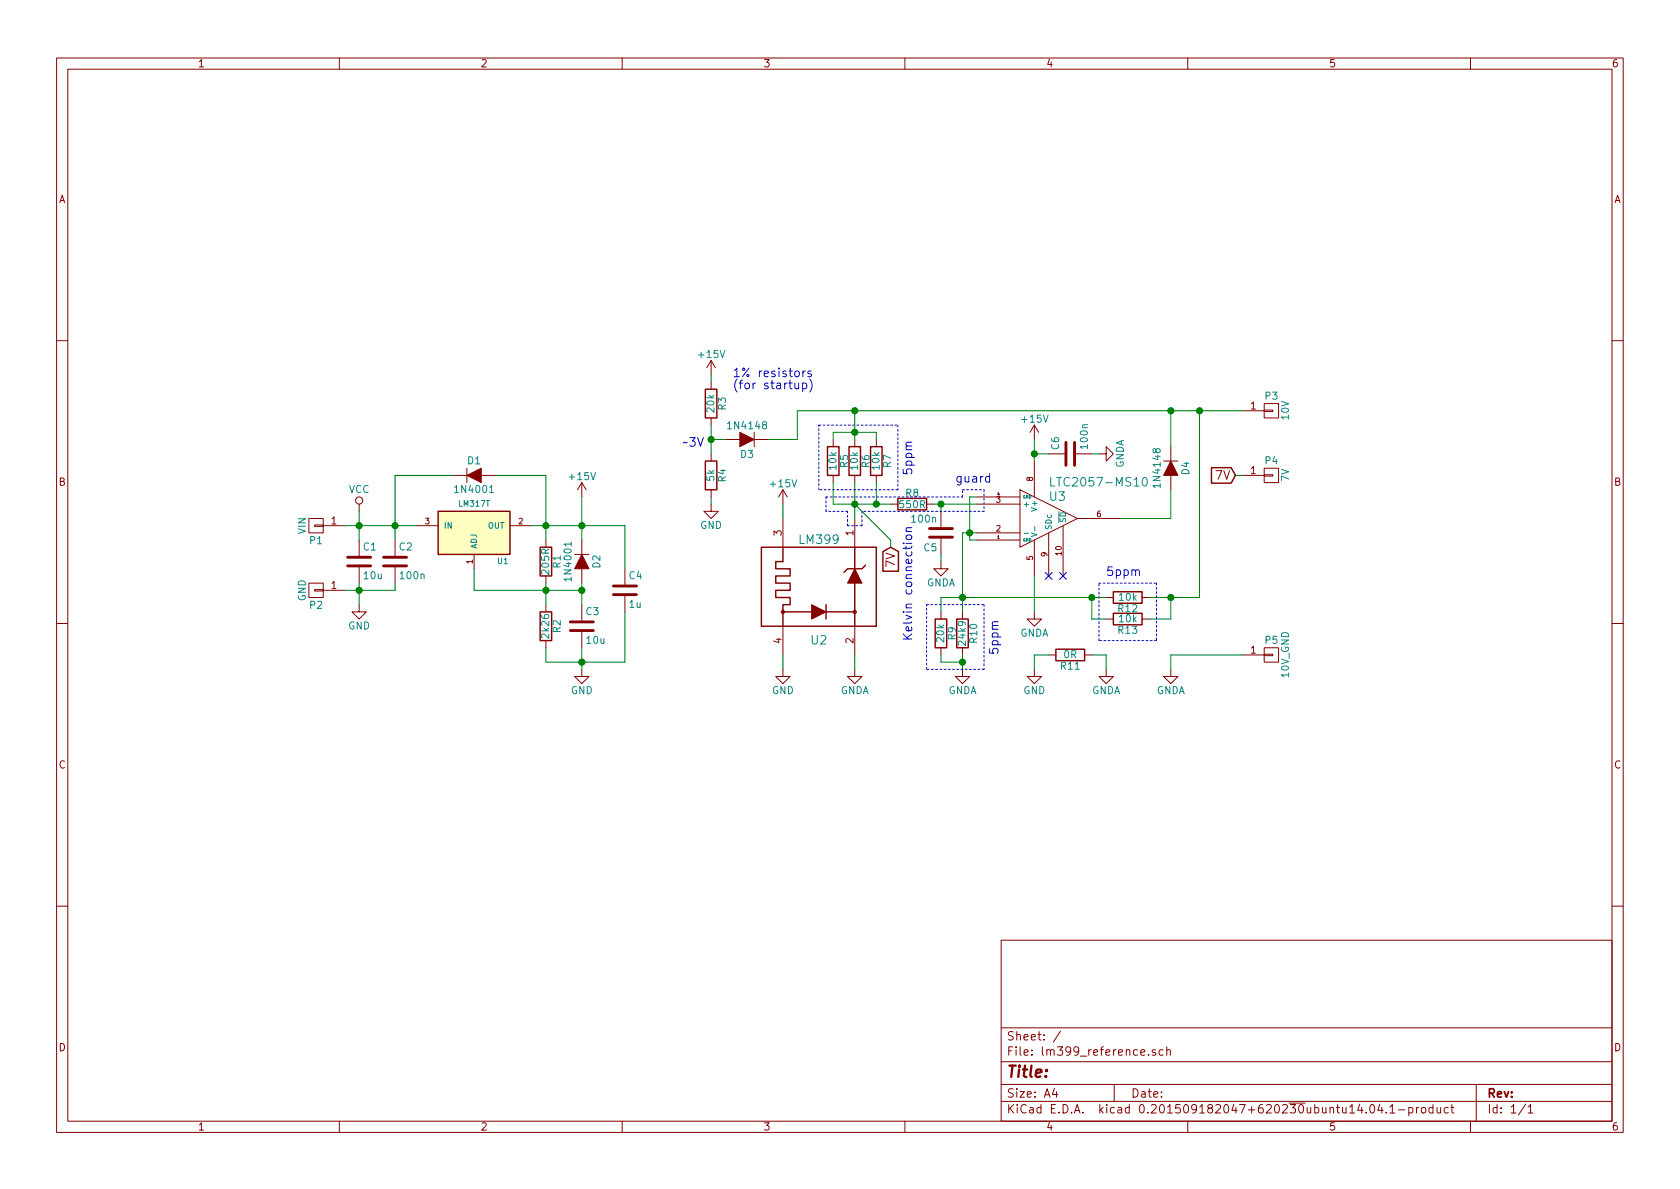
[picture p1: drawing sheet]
EESchema Schematic File Version 2
LIBS:power
LIBS:device
LIBS:transistors
LIBS:conn
LIBS:linear
LIBS:regul
LIBS:74xx
LIBS:cmos4000
LIBS:adc-dac
LIBS:memory
LIBS:xilinx
LIBS:microcontrollers
LIBS:dsp
LIBS:microchip
LIBS:analog_switches
LIBS:motorola
LIBS:texas
LIBS:intel
LIBS:audio
LIBS:interface
LIBS:digital-audio
LIBS:philips
LIBS:display
LIBS:cypress
LIBS:siliconi
LIBS:opto
LIBS:atmel
LIBS:contrib
LIBS:valves
LIBS:amps
LIBS:connector
LIBS:crystal_smd
LIBS:documentation
LIBS:ic
LIBS:misc
LIBS:mixed-signal
LIBS:powersyms
LIBS:rf
LIBS:uni
LIBS:vreg
LIBS:µcontroller
LIBS:lm399_reference-cache
EELAYER 25 0
EELAYER END
$Descr A4 11693 8268
encoding utf-8
Sheet 1 1
Title ""
Date ""
Rev ""
Comp ""
Comment1 ""
Comment2 ""
Comment3 ""
Comment4 ""
$EndDescr
$Comp
L LTC2057-MS10 U3
U 1 1
P 7300 3600
F 0 "U3" H 7300 3750 60  0000 L CNN
F 1 "LTC2057-MS10" H 7300 3850 60  0000 L CNN
F 2 "smd:MSOP-10" H 7300 3600 60  0001 C CNN
F 3 "" H 7300 3600 60  0000 C CNN
	1    7300 3600
	1    0    0    -1  
$EndComp
$Comp
L R R6
U 1 1
P 5950 3200
F 0 "R6" V 6030 3200 50  0000 C CNN
F 1 "10k" V 5950 3200 50  0000 C CNN
F 2 "Resistors_ThroughHole:Resistor_Horizontal_RM20mm" V 5880 3200 30  0001 C CNN
F 3 "" H 5950 3200 30  0000 C CNN
	1    5950 3200
	1    0    0    -1  
$EndComp
$Comp
L R R5
U 1 1
P 5800 3200
F 0 "R5" V 5880 3200 50  0000 C CNN
F 1 "10k" V 5800 3200 50  0000 C CNN
F 2 "Resistors_ThroughHole:Resistor_Horizontal_RM20mm" V 5730 3200 30  0001 C CNN
F 3 "" H 5800 3200 30  0000 C CNN
	1    5800 3200
	1    0    0    -1  
$EndComp
$Comp
L R R7
U 1 1
P 6100 3200
F 0 "R7" V 6180 3200 50  0000 C CNN
F 1 "10k" V 6100 3200 50  0000 C CNN
F 2 "Resistors_ThroughHole:Resistor_Horizontal_RM20mm" V 6030 3200 30  0001 C CNN
F 3 "" H 6100 3200 30  0000 C CNN
	1    6100 3200
	1    0    0    -1  
$EndComp
$Comp
L D D4
U 1 1
P 8150 3250
F 0 "D4" H 8150 3350 50  0000 C CNN
F 1 "1N4148" H 8150 3150 50  0000 C CNN
F 2 "Diodes_ThroughHole:Diode_DO-41_SOD81_Horizontal_RM10" H 8150 3250 60  0001 C CNN
F 3 "" H 8150 3250 60  0000 C CNN
	1    8150 3250
	0    1    1    0   
$EndComp
$Comp
L C C6
U 1 1
P 7450 3150
F 0 "C6" H 7475 3250 50  0000 L CNN
F 1 "100n" H 7475 3050 50  0000 L CNN
F 2 "Capacitors_SMD:C_0603" H 7488 3000 30  0001 C CNN
F 3 "" H 7450 3150 60  0000 C CNN
	1    7450 3150
	0    -1   -1   0   
$EndComp
$Comp
L +15V #PWR01
U 1 1
P 7200 3050
F 0 "#PWR01" H 7200 2900 50  0001 C CNN
F 1 "+15V" H 7200 3190 50  0000 C CNN
F 2 "" H 7200 3050 60  0000 C CNN
F 3 "" H 7200 3050 60  0000 C CNN
	1    7200 3050
	1    0    0    -1  
$EndComp
$Comp
L +15V #PWR03
U 1 1
P 5450 3500
F 0 "#PWR03" H 5450 3350 50  0001 C CNN
F 1 "+15V" H 5450 3640 50  0000 C CNN
F 2 "" H 5450 3500 60  0000 C CNN
F 3 "" H 5450 3500 60  0000 C CNN
	1    5450 3500
	1    0    0    -1  
$EndComp
$Comp
L GND #PWR04
U 1 1
P 5450 4650
F 0 "#PWR04" H 5450 4400 50  0001 C CNN
F 1 "GND" H 5450 4500 50  0000 C CNN
F 2 "" H 5450 4650 60  0000 C CNN
F 3 "" H 5450 4650 60  0000 C CNN
	1    5450 4650
	1    0    0    -1  
$EndComp
$Comp
L GNDA #PWR05
U 1 1
P 5950 4650
F 0 "#PWR05" H 5950 4400 50  0001 C CNN
F 1 "GNDA" H 5950 4500 50  0000 C CNN
F 2 "" H 5950 4650 60  0000 C CNN
F 3 "" H 5950 4650 60  0000 C CNN
	1    5950 4650
	1    0    0    -1  
$EndComp
$Comp
L GND #PWR06
U 1 1
P 7200 4650
F 0 "#PWR06" H 7200 4400 50  0001 C CNN
F 1 "GND" H 7200 4500 50  0000 C CNN
F 2 "" H 7200 4650 60  0000 C CNN
F 3 "" H 7200 4650 60  0000 C CNN
	1    7200 4650
	1    0    0    -1  
$EndComp
$Comp
L GNDA #PWR07
U 1 1
P 7700 4650
F 0 "#PWR07" H 7700 4400 50  0001 C CNN
F 1 "GNDA" H 7700 4500 50  0000 C CNN
F 2 "" H 7700 4650 60  0000 C CNN
F 3 "" H 7700 4650 60  0000 C CNN
	1    7700 4650
	1    0    0    -1  
$EndComp
$Comp
L R R11
U 1 1
P 7450 4550
F 0 "R11" V 7530 4550 50  0000 C CNN
F 1 "0R" V 7450 4550 50  0000 C CNN
F 2 "Capacitors_SMD:C_0201" V 7380 4550 30  0001 C CNN
F 3 "" H 7450 4550 30  0000 C CNN
	1    7450 4550
	0    1    1    0   
$EndComp
$Comp
L R R10
U 1 1
P 6700 4400
F 0 "R10" V 6780 4400 50  0000 C CNN
F 1 "24k9" V 6700 4400 50  0000 C CNN
F 2 "Resistors_ThroughHole:Resistor_Horizontal_RM20mm" V 6630 4400 30  0001 C CNN
F 3 "" H 6700 4400 30  0000 C CNN
	1    6700 4400
	1    0    0    -1  
$EndComp
$Comp
L R R13
U 1 1
P 7850 4300
F 0 "R13" V 7930 4300 50  0000 C CNN
F 1 "10k" V 7850 4300 50  0000 C CNN
F 2 "Resistors_ThroughHole:Resistor_Horizontal_RM20mm" V 7780 4300 30  0001 C CNN
F 3 "" H 7850 4300 30  0000 C CNN
	1    7850 4300
	0    1    1    0   
$EndComp
$Comp
L R R12
U 1 1
P 7850 4150
F 0 "R12" V 7930 4150 50  0000 C CNN
F 1 "10k" V 7850 4150 50  0000 C CNN
F 2 "Resistors_ThroughHole:Resistor_Horizontal_RM20mm" V 7780 4150 30  0001 C CNN
F 3 "" H 7850 4150 30  0000 C CNN
	1    7850 4150
	0    1    1    0   
$EndComp
$Comp
L R R9
U 1 1
P 6550 4400
F 0 "R9" V 6630 4400 50  0000 C CNN
F 1 "20k" V 6550 4400 50  0000 C CNN
F 2 "Resistors_ThroughHole:Resistor_Horizontal_RM20mm" V 6480 4400 30  0001 C CNN
F 3 "" H 6550 4400 30  0000 C CNN
	1    6550 4400
	1    0    0    -1  
$EndComp
$Comp
L GNDA #PWR08
U 1 1
P 6700 4650
F 0 "#PWR08" H 6700 4400 50  0001 C CNN
F 1 "GNDA" H 6700 4500 50  0000 C CNN
F 2 "" H 6700 4650 60  0000 C CNN
F 3 "" H 6700 4650 60  0000 C CNN
	1    6700 4650
	1    0    0    -1  
$EndComp
NoConn ~ 7300 4000
NoConn ~ 7400 4000
$Comp
L R R3
U 1 1
P 4950 2800
F 0 "R3" V 5030 2800 50  0000 C CNN
F 1 "20k" V 4950 2800 50  0000 C CNN
F 2 "Resistors_ThroughHole:Resistor_Horizontal_RM20mm" V 4880 2800 30  0001 C CNN
F 3 "" H 4950 2800 30  0000 C CNN
	1    4950 2800
	1    0    0    -1  
$EndComp
$Comp
L R R4
U 1 1
P 4950 3300
F 0 "R4" V 5030 3300 50  0000 C CNN
F 1 "5k" V 4950 3300 50  0000 C CNN
F 2 "Resistors_ThroughHole:Resistor_Horizontal_RM20mm" V 4880 3300 30  0001 C CNN
F 3 "" H 4950 3300 30  0000 C CNN
	1    4950 3300
	1    0    0    -1  
$EndComp
$Comp
L D D3
U 1 1
P 5200 3050
F 0 "D3" H 5200 3150 50  0000 C CNN
F 1 "1N4148" H 5200 2950 50  0000 C CNN
F 2 "Diodes_ThroughHole:Diode_DO-41_SOD81_Horizontal_RM10" H 5200 3050 60  0001 C CNN
F 3 "" H 5200 3050 60  0000 C CNN
	1    5200 3050
	-1   0    0    1   
$EndComp
$Comp
L GND #PWR09
U 1 1
P 4950 3500
F 0 "#PWR09" H 4950 3250 50  0001 C CNN
F 1 "GND" H 4950 3350 50  0000 C CNN
F 2 "" H 4950 3500 60  0000 C CNN
F 3 "" H 4950 3500 60  0000 C CNN
	1    4950 3500
	1    0    0    -1  
$EndComp
$Comp
L +15V #PWR010
U 1 1
P 4950 2600
F 0 "#PWR010" H 4950 2450 50  0001 C CNN
F 1 "+15V" H 4950 2740 50  0000 C CNN
F 2 "" H 4950 2600 60  0000 C CNN
F 3 "" H 4950 2600 60  0000 C CNN
	1    4950 2600
	1    0    0    -1  
$EndComp
Text Notes 4750 3100 0    60   ~ 0
~~3V
Text Notes 5100 2700 0    60   ~ 0
1% resistors\n(for startup)
$Comp
L C C5
U 1 1
P 6550 3700
F 0 "C5" H 6575 3800 50  0000 L CNN
F 1 "100n" H 6575 3600 50  0000 L CNN
F 2 "Capacitors_ThroughHole:C_Disc_D3_P2.5" H 6588 3550 30  0001 C CNN
F 3 "" H 6550 3700 60  0000 C CNN
	1    6550 3700
	-1   0    0    1   
$EndComp
$Comp
L GNDA #PWR011
U 1 1
P 6550 3900
F 0 "#PWR011" H 6550 3650 50  0001 C CNN
F 1 "GNDA" H 6550 3750 50  0000 C CNN
F 2 "" H 6550 3900 60  0000 C CNN
F 3 "" H 6550 3900 60  0000 C CNN
	1    6550 3900
	1    0    0    -1  
$EndComp
Text GLabel 6200 3800 3    60   Input ~ 0
7V
Text Notes 6350 3650 3    60   ~ 0
Kelvin connection
$Comp
L CONN_01X01 P3
U 1 1
P 8850 2850
F 0 "P3" H 8850 2950 50  0000 C CNN
F 1 "10V" V 8950 2850 50  0000 C CNN
F 2 "Pin_Headers:Pin_Header_Straight_1x01" H 8850 2850 60  0001 C CNN
F 3 "" H 8850 2850 60  0000 C CNN
	1    8850 2850
	1    0    0    -1  
$EndComp
$Comp
L CONN_01X01 P5
U 1 1
P 8850 4550
F 0 "P5" H 8850 4650 50  0000 C CNN
F 1 "10V_GND" V 8950 4550 50  0000 C CNN
F 2 "Pin_Headers:Pin_Header_Straight_1x01" H 8850 4550 60  0001 C CNN
F 3 "" H 8850 4550 60  0000 C CNN
	1    8850 4550
	1    0    0    -1  
$EndComp
$Comp
L GNDA #PWR012
U 1 1
P 8150 4650
F 0 "#PWR012" H 8150 4400 50  0001 C CNN
F 1 "GNDA" H 8150 4500 50  0000 C CNN
F 2 "" H 8150 4650 60  0000 C CNN
F 3 "" H 8150 4650 60  0000 C CNN
	1    8150 4650
	1    0    0    -1  
$EndComp
$Comp
L CONN_01X01 P4
U 1 1
P 8850 3300
F 0 "P4" H 8850 3400 50  0000 C CNN
F 1 "7V" V 8950 3300 50  0000 C CNN
F 2 "Pin_Headers:Pin_Header_Straight_1x01" H 8850 3300 60  0001 C CNN
F 3 "" H 8850 3300 60  0000 C CNN
	1    8850 3300
	1    0    0    -1  
$EndComp
Text GLabel 8600 3300 0    60   Input ~ 0
7V
$Comp
L CONN_01X01 P2
U 1 1
P 2200 4100
F 0 "P2" H 2200 4200 50  0000 C CNN
F 1 "GND" V 2300 4100 50  0000 C CNN
F 2 "Pin_Headers:Pin_Header_Straight_1x01" H 2200 4100 60  0001 C CNN
F 3 "" H 2200 4100 60  0000 C CNN
	1    2200 4100
	-1   0    0    1   
$EndComp
$Comp
L GND #PWR013
U 1 1
P 2500 4200
F 0 "#PWR013" H 2500 3950 50  0001 C CNN
F 1 "GND" H 2500 4050 50  0000 C CNN
F 2 "" H 2500 4200 60  0000 C CNN
F 3 "" H 2500 4200 60  0000 C CNN
	1    2500 4200
	1    0    0    -1  
$EndComp
$Comp
L C C1
U 1 1
P 2500 3900
F 0 "C1" H 2525 4000 50  0000 L CNN
F 1 "10u" H 2525 3800 50  0000 L CNN
F 2 "Capacitors_SMD:C_0603" H 2538 3750 30  0001 C CNN
F 3 "" H 2500 3900 60  0000 C CNN
	1    2500 3900
	1    0    0    -1  
$EndComp
$Comp
L C C2
U 1 1
P 2750 3900
F 0 "C2" H 2775 4000 50  0000 L CNN
F 1 "100n" H 2775 3800 50  0000 L CNN
F 2 "Capacitors_SMD:C_0603" H 2788 3750 30  0001 C CNN
F 3 "" H 2750 3900 60  0000 C CNN
	1    2750 3900
	1    0    0    -1  
$EndComp
$Comp
L CONN_01X01 P1
U 1 1
P 2200 3650
F 0 "P1" H 2200 3750 50  0000 C CNN
F 1 "VIN" V 2300 3650 50  0000 C CNN
F 2 "Pin_Headers:Pin_Header_Straight_1x01" H 2200 3650 60  0001 C CNN
F 3 "" H 2200 3650 60  0000 C CNN
	1    2200 3650
	-1   0    0    1   
$EndComp
$Comp
L VCC #PWR014
U 1 1
P 2500 3550
F 0 "#PWR014" H 2500 3400 50  0001 C CNN
F 1 "VCC" H 2500 3700 50  0000 C CNN
F 2 "" H 2500 3550 60  0000 C CNN
F 3 "" H 2500 3550 60  0000 C CNN
	1    2500 3550
	1    0    0    -1  
$EndComp
$Comp
L LM317T U1
U 1 1
P 3300 3700
F 0 "U1" H 3500 3500 40  0000 C CNN
F 1 "LM317T" H 3300 3900 40  0000 C CNN
F 2 "th-packages:TO-220" H 3300 3800 30  0001 C CIN
F 3 "" H 3300 3700 60  0000 C CNN
	1    3300 3700
	1    0    0    -1  
$EndComp
$Comp
L R R8
U 1 1
P 6350 3500
F 0 "R8" V 6430 3500 50  0000 C CNN
F 1 "550R" V 6350 3500 50  0000 C CNN
F 2 "Resistors_ThroughHole:Resistor_Horizontal_RM20mm" V 6280 3500 30  0001 C CNN
F 3 "" H 6350 3500 30  0000 C CNN
	1    6350 3500
	0    -1   -1   0   
$EndComp
$Comp
L LM399 U2
U 1 1
P 5700 4050
F 0 "U2" H 5700 3650 60  0000 C CNN
F 1 "LM399" H 5700 4350 60  0000 C CNN
F 2 "th-packages:LM399" H 5950 4000 60  0001 C CNN
F 3 "" H 5950 4000 60  0000 C CNN
	1    5700 4050
	1    0    0    -1  
$EndComp
Text Notes 6350 3300 1    60   ~ 0
5ppm
Text Notes 7700 4000 0    60   ~ 0
5ppm
Text Notes 6950 4550 1    60   ~ 0
5ppm
$Comp
L R R1
U 1 1
P 3800 3900
F 0 "R1" V 3880 3900 50  0000 C CNN
F 1 "205R" V 3800 3900 50  0000 C CNN
F 2 "Resistors_ThroughHole:Resistor_Horizontal_RM20mm" V 3730 3900 30  0001 C CNN
F 3 "" H 3800 3900 30  0000 C CNN
	1    3800 3900
	1    0    0    -1  
$EndComp
$Comp
L D D1
U 1 1
P 3300 3300
F 0 "D1" H 3300 3400 50  0000 C CNN
F 1 "1N4001" H 3300 3200 50  0000 C CNN
F 2 "Diodes_ThroughHole:Diode_DO-41_SOD81_Horizontal_RM10" H 3300 3300 60  0001 C CNN
F 3 "" H 3300 3300 60  0000 C CNN
	1    3300 3300
	1    0    0    -1  
$EndComp
$Comp
L D D2
U 1 1
P 4050 3900
F 0 "D2" H 4050 4000 50  0000 C CNN
F 1 "1N4001" H 4050 3800 50  0000 C CNN
F 2 "Diodes_ThroughHole:Diode_DO-41_SOD81_Horizontal_RM10" H 4050 3900 60  0001 C CNN
F 3 "" H 4050 3900 60  0000 C CNN
	1    4050 3900
	0    1    1    0   
$EndComp
$Comp
L R R2
U 1 1
P 3800 4350
F 0 "R2" V 3880 4350 50  0000 C CNN
F 1 "2k26" V 3800 4350 50  0000 C CNN
F 2 "Resistors_ThroughHole:Resistor_Horizontal_RM20mm" V 3730 4350 30  0001 C CNN
F 3 "" H 3800 4350 30  0000 C CNN
	1    3800 4350
	1    0    0    -1  
$EndComp
$Comp
L C C3
U 1 1
P 4050 4350
F 0 "C3" H 4075 4450 50  0000 L CNN
F 1 "10u" H 4075 4250 50  0000 L CNN
F 2 "Capacitors_SMD:C_0603" H 4088 4200 30  0001 C CNN
F 3 "" H 4050 4350 60  0000 C CNN
	1    4050 4350
	1    0    0    -1  
$EndComp
Wire Wire Line
	5800 3350 5800 3500
Wire Wire Line
	5950 3350 5950 3600
Connection ~ 5950 3500
Wire Wire Line
	6100 3500 6100 3350
Connection ~ 6100 3500
Wire Wire Line
	8150 2850 8150 3100
Wire Wire Line
	5550 2850 8650 2850
Wire Wire Line
	5950 2850 5950 3050
Wire Wire Line
	5800 3050 5800 3000
Wire Wire Line
	5800 3000 6100 3000
Connection ~ 5950 3000
Wire Wire Line
	6100 3000 6100 3050
Wire Wire Line
	7800 3600 8150 3600
Wire Wire Line
	7200 3050 7200 3200
Wire Wire Line
	7200 3150 7300 3150
Connection ~ 7200 3150
Wire Wire Line
	7650 3150 7600 3150
Wire Wire Line
	5450 3500 5450 3600
Wire Wire Line
	5450 4650 5450 4550
Wire Wire Line
	7200 4650 7200 4550
Wire Wire Line
	7200 4550 7300 4550
Wire Wire Line
	7600 4550 7700 4550
Wire Wire Line
	7700 4550 7700 4650
Wire Wire Line
	6550 4150 7700 4150
Wire Wire Line
	6700 3700 6700 4250
Wire Wire Line
	6700 3700 6800 3700
Connection ~ 6700 4150
Wire Wire Line
	6550 4250 6550 4150
Wire Wire Line
	7700 4300 7600 4300
Wire Wire Line
	7600 4300 7600 4150
Connection ~ 7600 4150
Wire Wire Line
	8000 4150 8350 4150
Wire Wire Line
	8150 4300 8000 4300
Connection ~ 8150 4150
Wire Wire Line
	6700 4550 6700 4650
Wire Wire Line
	6700 4600 6550 4600
Wire Wire Line
	6550 4600 6550 4550
Connection ~ 6700 4600
Wire Wire Line
	7200 4250 7200 4000
Wire Wire Line
	4950 2950 4950 3150
Wire Wire Line
	4950 3050 5050 3050
Connection ~ 4950 3050
Wire Wire Line
	4950 3500 4950 3450
Wire Wire Line
	4950 2650 4950 2600
Wire Wire Line
	5350 3050 5550 3050
Wire Wire Line
	6550 3500 6550 3550
Connection ~ 6550 3500
Wire Wire Line
	6500 3500 6800 3500
Wire Wire Line
	5550 3050 5550 2850
Connection ~ 5950 2850
Connection ~ 8150 2850
Wire Wire Line
	8150 4650 8150 4550
Wire Wire Line
	8150 4550 8650 4550
Wire Wire Line
	8650 3300 8600 3300
Wire Wire Line
	2400 4100 2750 4100
Wire Wire Line
	2500 4050 2500 4200
Connection ~ 2500 4100
Wire Wire Line
	2750 4100 2750 4050
Wire Wire Line
	2400 3650 2900 3650
Wire Wire Line
	2500 3550 2500 3750
Wire Wire Line
	2750 3300 2750 3750
Connection ~ 2500 3650
Connection ~ 2750 3650
Wire Wire Line
	5950 4650 5950 4550
Wire Wire Line
	5950 3500 6200 3750
Wire Wire Line
	5800 3500 6200 3500
Wire Wire Line
	6200 3750 6200 3800
Wire Wire Line
	6550 3900 6550 3850
Wire Notes Line
	5700 3400 5700 2950
Wire Notes Line
	5700 2950 6250 2950
Wire Notes Line
	6250 2950 6250 3400
Wire Notes Line
	6250 3400 5700 3400
Wire Notes Line
	7650 4050 8050 4050
Wire Notes Line
	8050 4050 8050 4450
Wire Notes Line
	8050 4450 7650 4450
Wire Notes Line
	7650 4450 7650 4050
Wire Notes Line
	6450 4200 6850 4200
Wire Notes Line
	6850 4200 6850 4650
Wire Notes Line
	6850 4650 6450 4650
Wire Notes Line
	6450 4650 6450 4200
Wire Wire Line
	3150 3300 2750 3300
Wire Wire Line
	3700 3650 4350 3650
Wire Wire Line
	3800 3300 3800 3750
Wire Wire Line
	3800 3300 3450 3300
Connection ~ 3800 3650
Wire Wire Line
	4050 3450 4050 3750
Wire Wire Line
	4050 4050 4050 4200
Wire Wire Line
	3300 4100 4050 4100
Wire Wire Line
	3300 4100 3300 3950
Wire Wire Line
	3800 4050 3800 4200
Connection ~ 3800 4100
Connection ~ 4050 4100
$Comp
L GND #PWR015
U 1 1
P 4050 4650
F 0 "#PWR015" H 4050 4400 50  0001 C CNN
F 1 "GND" H 4050 4500 50  0000 C CNN
F 2 "" H 4050 4650 60  0000 C CNN
F 3 "" H 4050 4650 60  0000 C CNN
	1    4050 4650
	1    0    0    -1  
$EndComp
Wire Wire Line
	4050 4500 4050 4650
$Comp
L C C4
U 1 1
P 4350 4100
F 0 "C4" H 4375 4200 50  0000 L CNN
F 1 "1u" H 4375 4000 50  0000 L CNN
F 2 "Capacitors_SMD:C_0603" H 4388 3950 30  0001 C CNN
F 3 "" H 4350 4100 60  0000 C CNN
	1    4350 4100
	1    0    0    -1  
$EndComp
Wire Wire Line
	4350 3650 4350 3950
Connection ~ 4050 3650
Wire Wire Line
	3800 4500 3800 4600
Wire Wire Line
	3800 4600 4350 4600
Connection ~ 4050 4600
Wire Wire Line
	4350 4600 4350 4250
$Comp
L +15V #PWR016
U 1 1
P 4050 3450
F 0 "#PWR016" H 4050 3300 50  0001 C CNN
F 1 "+15V" H 4050 3590 50  0000 C CNN
F 2 "" H 4050 3450 60  0000 C CNN
F 3 "" H 4050 3450 60  0000 C CNN
	1    4050 3450
	1    0    0    -1  
$EndComp
Wire Wire Line
	6750 3750 6800 3750
Wire Wire Line
	6750 3450 6750 3750
Connection ~ 6750 3700
Wire Wire Line
	6750 3450 6800 3450
Wire Notes Line
	5750 3450 6700 3450
Wire Notes Line
	6700 3450 6700 3400
Wire Notes Line
	6700 3400 6850 3400
Wire Notes Line
	6850 3400 6850 3550
Wire Notes Line
	6850 3550 6000 3550
Wire Notes Line
	6000 3550 6000 3650
Wire Notes Line
	6000 3650 5900 3650
Wire Notes Line
	5900 3650 5900 3550
Wire Notes Line
	5900 3550 5750 3550
Wire Notes Line
	5750 3550 5750 3450
Text Notes 6650 3350 0    60   ~ 0
guard
$Comp
L GNDA #PWR017
U 1 1
P 7200 4250
F 0 "#PWR017" H 7200 4000 50  0001 C CNN
F 1 "GNDA" H 7200 4100 50  0000 C CNN
F 2 "" H 7200 4250 60  0000 C CNN
F 3 "" H 7200 4250 60  0000 C CNN
	1    7200 4250
	1    0    0    -1  
$EndComp
Wire Wire Line
	8150 3600 8150 3400
Wire Wire Line
	8150 4300 8150 4150
Wire Wire Line
	8350 4150 8350 2850
Connection ~ 8350 2850
$Comp
L GNDA #PWR?
U 1 1
P 7650 3150
F 0 "#PWR?" H 7650 2900 50  0001 C CNN
F 1 "GNDA" H 7650 3000 50  0000 C CNN
F 2 "" H 7650 3150 60  0000 C CNN
F 3 "" H 7650 3150 60  0000 C CNN
	1    7650 3150
	0    -1   -1   0   
$EndComp
$EndSCHEMATC
